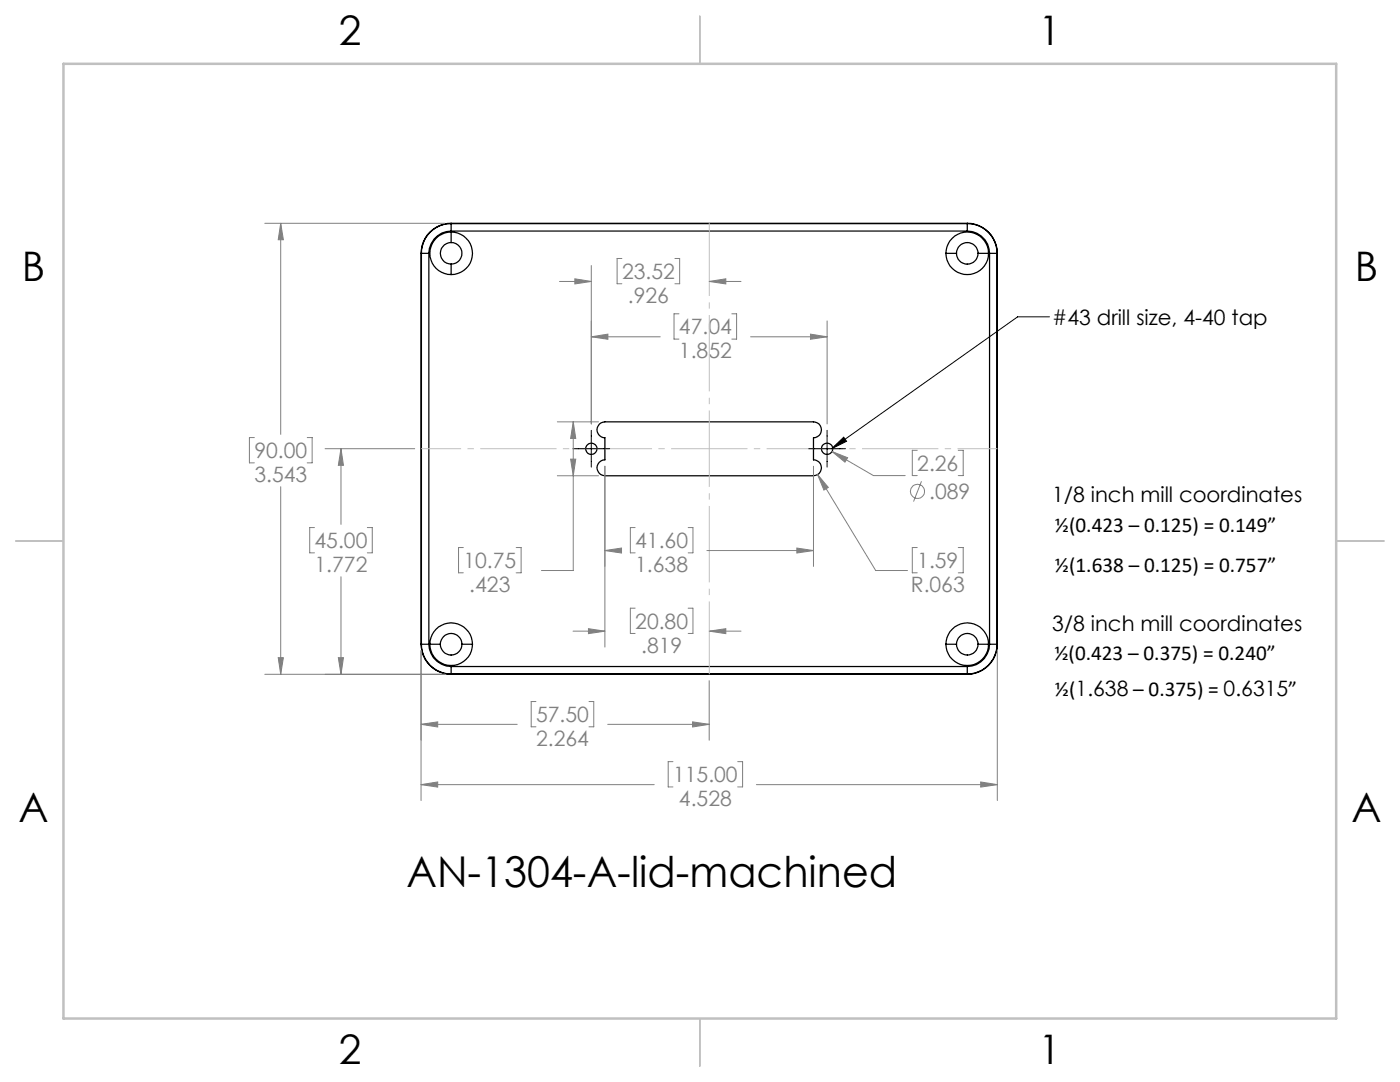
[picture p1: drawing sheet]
<svg xmlns="http://www.w3.org/2000/svg" width="279mm" height="216mm" viewBox="0 0 279 216" stroke-linecap="round" stroke-linejoin="round" font-family="sans-serif">
<g fill="none" stroke="#000" stroke-width=".25">
<path d="M84 50.6h.1M84 50.6v78M84.1 50.6h1.5M84.1 50.6v78M85.6 50.6v78M90 46.1a4.5 4.5 0 0 0-4.4 4.5M90 46.3a4.3 4.3 0 0 1 4.3 4.2 4.3 4.3 0 0 1-4.3 4.3M90 46.3a4.3 4.3 0 0 0-4.2 4.2 4.3 4.3 0 0 0 4.2 4.3M90 48.4a2.15 2.15 0 0 0-2.1 2.2 2.15 2.15 0 0 0 2.1 2.1M90 48.4a2.15 2.15 0 0 1 2.2 2.2 2.15 2.15 0 0 1-2.2 2.1M90 44.6a5.9 5.9 0 0 0-5.9 6M90 44.6v1.5"/>
<path d="M90 44.6a6 6 0 0 0-6 6M90 46.1h103M90 44.6h.1M90 46.3v2.1M90 52.7v2.1M90 44.6h103M188.8 50.6a4.3 4.3 0 0 0 4.2 4.2 4.3 4.3 0 0 0 4.3-4.2M188.8 50.6a4.3 4.3 0 0 1 4.2-4.3 4.3 4.3 0 0 1 4.3 4.3M188.8 50.6h2.1M190.9 50.6a2.15 2.15 0 0 1 2.1-2.2 2.15 2.15 0 0 1 2.2 2.2M190.9 50.6a2.15 2.15 0 0 0 2.1 2.1 2.15 2.15 0 0 0 2.2-2.1M193 46.1a4.5 4.5 0 0 1 4.5 4.5"/>
<path d="M193 44.6a5.9 5.9 0 0 1 6 6M193 44.6v1.5M193 44.6a6 6 0 0 1 6 6M193 44.6h.1M195.2 50.6h2.1M197.5 50.6h1.5M197.5 50.6v78M199 50.6v78M199 50.6h.1M119.6 84.6l.3-.2 .8-.2h41.6a1.59 1.59 0 0 1 1.6 1.6 1.59 1.59 0 0 1-1.6 1.5v4.5a1.59 1.59 0 0 1 1.6 1.5 1.59 1.59 0 0 1-1.6 1.6h-41.6a1.59 1.59 0 0 1-1.6-1.6 1.59 1.59 0 0 1 1.6-1.5v-4.5a1.59 1.59 0 0 1-1.4-.9 1.59 1.59 0 0 1 .3-1.8zM84 128.6a6 6 0 0 0 6 5.9M84 128.6h.1"/>
<path d="M84.1 128.6a5.9 5.9 0 0 0 5.9 5.9M84.1 128.6h1.5M85.6 128.6a4.5 4.5 0 0 0 4.4 4.4M85.8 128.6a4.3 4.3 0 0 0 4.2 4.2 4.3 4.3 0 0 0 4.3-4.2M85.8 128.6a4.3 4.3 0 0 1 4.2-4.3 4.3 4.3 0 0 1 4.3 4.3M85.8 128.6h2.1M87.9 128.6a2.15 2.15 0 0 0 2.1 2.1 2.15 2.15 0 0 0 2.2-2.1M87.9 128.6a2.15 2.15 0 0 1 2.1-2.2 2.15 2.15 0 0 1 2.2 2.2M90 133v1.5M90 133h103M90 134.5h.1M90 134.5h103"/>
<path d="M92.2 128.6h2.1M188.8 128.6a4.3 4.3 0 0 0 4.2 4.2 4.3 4.3 0 0 0 4.3-4.2M188.8 128.6a4.3 4.3 0 0 1 4.2-4.3 4.3 4.3 0 0 1 4.3 4.3M188.8 128.6h2.1M190.9 128.6a2.15 2.15 0 0 0 2.1 2.1 2.15 2.15 0 0 0 2.2-2.1M190.9 128.6a2.15 2.15 0 0 1 2.1-2.2 2.15 2.15 0 0 1 2.2 2.2M193 133v1.5M193 134.5h.1M195.2 128.6h2.1M197.5 128.6a4.5 4.5 0 0 1-4.5 4.4M197.5 128.6h1.5M199 128.6a5.9 5.9 0 0 1-6 5.9"/>
<path d="M199 128.6h.1M199 128.6a6 6 0 0 1-6 5.9"/>
<circle cx="118" cy="89.5" r="1.12"/>
<circle cx="165.1" cy="89.5" r="1.13"/>
</g>
<g fill="none" stroke="#808080" stroke-width=".2">
<path d="M52.8 44.6h36M56 44.6l.6 3.2h-1.1zM56 44.6v42.1M111.7 56.2h6.3M114.7 55.6l3.3 .6-3.3 .5zM118 53v31.6M124.1 51.6h-.9v5h.9M134.7 51.6h.9v5h-.9M141.5 56.2h6.4M141.5 56.2l3.4-.6v1.1zM118 67.2l3.3-.5v1zM118 67.2h13.8"/>
<path d="M135.5 62.6h-1v5.1h1M146 62.6h1v5.1h-1M149.8 67.2h15.3M161.7 66.7l3.4 .5-3.4 .5zM165.1 64v20.6M50.8 87.3h-1v5.1h1M56 97.1v37.4M61.3 87.3h1v5.1h-1M64.9 89.5h17.9M68.1 89.5v15.1M68.1 89.5l.4 3.4h-1zM111.2 84.2h8.3"/>
<path d="M111.2 94.9h8.3M113.9 91.6h1l-.5 3.3zM114.4 84.2l.5 3.3h-1zM114.4 84.2v29.6h-6.3M120.7 93v36.1M162.3 93v20M163.2 94.7l2.1 2.6-.9 .5zM163.2 94.7l11.6 19.1h6.3M166.1 90.1l3.1 1.2-.6 .9zM166.1 90.1l8.2 4.8h6.4M183.1 89.9h-1v5h1M183.9 96l-1.6 4.1"/>
<path d="M191.2 89.9h1v5h-1M62.8 105.3h-1v5h1M68.1 115.1v19.4M73.3 105.3h1v5h-1M92.5 109.3h-1v5h1M103 109.3h1v5h-1M120.7 109.9l3.3-.5v.9zM120.7 109.9h2.3M126.8 105.3h-1v5h1M137.3 105.3h1v5h-1M141.1 109.9h21.2M159 109.4l3.3 .5-3.3 .4z"/>
<path d="M183.1 109.3h-1v5h1M191.2 109.3h1v5h-1M52.8 134.5h36M55.5 131.2h1.1l-.6 3.3zM67.5 131.2h1l-.4 3.3zM84 129.8v29.9M107 140h-1v5h1M114.4 125.9h6.3M117.4 125.4l3.3 .5-3.3 .5zM117.5 140h1v5h-1M126.8 121.4h-1v5h1M137.3 121.4h1v5h-1"/>
<path d="M141.5 125.9h6.4M141.5 135.8v11.9M141.5 125.9l3.4-.5v1zM199 129.8v29.9M84 156.6l3.3-.6v1.1zM84 144.5h19.2M84 156.6h46.6M84 144.5l3.3-.5v1.1zM121.3 144.5h20.2M134.3 152h-.9v5h.9M138.2 144l3.3 .5-3.3 .6zM147.2 152h1v5h-1"/>
<path d="M151 156.6h48M195.7 156l3.3 .6-3.3 .5z"/>
<circle cx="183.1" cy="98" r="1.4"/>
</g>
<path d="M209.4 63.2h-6.3l-37.1 26.3M114.3 89.5h7.4M118 85.9v7.3M161.4 89.5h7.3M165.1 85.9v7.3M166 89.5l2.4-2.3 .5 .9z" fill="none" stroke="#000" stroke-width=".2"/>
<path d="M141.6 134.5v-90" fill="none" stroke="#c0c0c0" stroke-width=".2" stroke-dasharray="15.2 1.3 1.3 1.3" stroke-dashoffset=".7" stroke-linecap="butt"/>
<path d="M199.1 89.5h-115" fill="none" stroke="#c0c0c0" stroke-width=".2" stroke-dasharray="15.2 1.3 1.3 1.3" stroke-dashoffset="7.3" stroke-linecap="butt"/>
<path d="M139.7 3.2v9.5M3.1 107.9h9.6M266.7 107.9h9.5M139.7 203.2v9.6" fill="none" stroke="#c0c0c0" stroke-width=".25"/>
<path d="M12.7 12.7h254v190.5h-254z" fill="none" stroke="#c0c0c0" stroke-width=".5"/>
<path d="M166 89.5l2.4-2.3 .5 .9z" fill="#000"/>
<g fill="#808080">
<path d="M114.4 84.2l.5 3.3h-1zM113.9 91.6h1l-.5 3.3zM118 67.2l3.3-.5v1zM161.7 66.7l3.4 .5-3.4 .5zM166.1 90.1l2.5 2.1 .6-.9zM163.2 94.7l1.2 3.1 .9-.5zM120.7 109.9l3.3-.5v.9zM159 109.4l3.3 .5-3.3 .4zM84 156.6l3.3-.6v1.1zM195.7 156l3.3 .6-3.3 .5zM55.5 131.2h1.1l-.6 3.3zM56 44.6l.6 3.2h-1.1z"/>
<path d="M141.5 56.2l3.4-.6v1.1zM114.7 55.6l3.3 .6-3.3 .5zM141.5 125.9l3.4-.5v1zM117.4 125.4l3.3 .5-3.3 .5zM68.1 89.5l.4 3.4h-1zM67.5 131.2h1l-.4 3.3zM138.2 144l3.3 .5-3.3 .6zM84 144.5l3.3-.5v1.1z"/>
</g>
<text font-size="8.5" x="81.1" y="177">AN-1304-A-lid-machined</text>
<g font-size="8.1">
<text x="67.6" y="8.9">2</text>
<text x="207.3" y="8.9">1</text>
<text x="4.4" y="56.1">B</text>
<text x="270.4" y="56.1">B</text>
<text x="3.7" y="164.1">A</text>
<text x="269.7" y="164.1">A</text>
<text x="67.6" y="212.4">2</text>
<text x="207.3" y="212.4">1</text>
</g>
<g font-size="4.2" fill="#808080">
<text x="124.1" y="55.7">23.52</text>
<text x="125.3" y="60.4">.926</text>
<text x="135.5" y="66.7">47.04</text>
<text x="135.5" y="71.5">1.852</text>
<text x="50.8" y="91.4">90.00</text>
<text x="183.1" y="93.9">2.26</text>
<text x="50.8" y="96.2">3.543</text>
<text x="185.5" y="99.6">.089</text>
<text x="62.8" y="109.4">45.00</text>
<text x="92.5" y="113.4">10.75</text>
<text x="126.8" y="109.4">41.60</text>
<text x="183.1" y="113.4">1.59</text>
<text x="62.8" y="114.1">1.772</text>
<text x="93.7" y="118.1">.423</text>
<text x="126.8" y="114.1">1.638</text>
<text x="181.8" y="118.1">R.063</text>
<text x="126.8" y="125.5">20.80</text>
<text x="128" y="130.2">.819</text>
<text x="107" y="144.1">57.50</text>
<text x="107" y="148.8">2.264</text>
<text x="134.3" y="156.1">115.00</text>
<text x="135.5" y="160.8">4.528</text>
</g>
<g font-size="4.2">
<text x="210" y="64.8">#43 drill size, 4-40 tap</text>
<text x="210" y="100.1">1/8 inch mill coordinates</text>
<text x="210.5" y="106.1">½(0.423 – 0.125) = 0.149”</text>
<text x="210.5" y="114.1">½(1.638 – 0.125) = 0.757”</text>
<text x="210" y="125.9">3/8 inch mill coordinates</text>
<text x="210.4" y="131.7">½(0.423 – 0.375) = 0.240”</text>
<text x="210.5" y="138.8">½(1.638 – 0.375) = 0.6315”</text>
</g>
</svg>
